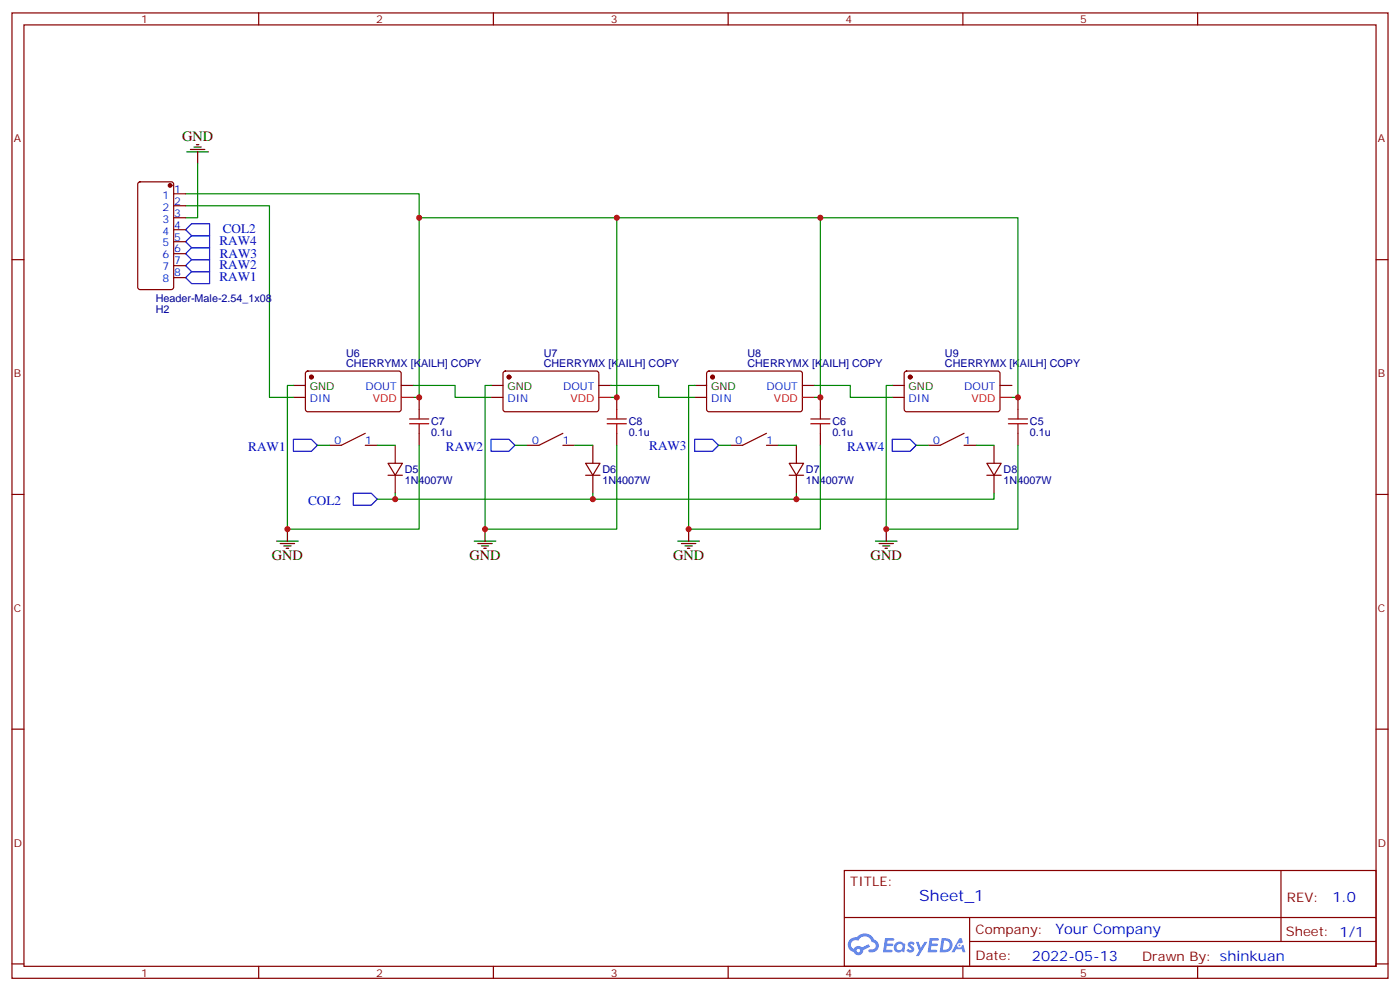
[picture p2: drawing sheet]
<svg xmlns="http://www.w3.org/2000/svg" width="412mm" height="292mm" viewBox="0 0 412 292" stroke-linecap="round" stroke-linejoin="round" font-family="sans-serif">
<g fill="none" stroke="#870000" stroke-width=".35">
<path d="M3.5 3.8h405.4v284.3h-405.4zM7.1 7.3h398.2v277.3h-398.2zM76.2 3.8v3.5M145.3 3.8v3.5M214.5 3.8v3.5M283.6 3.8v3.5M352.8 3.8v3.5M3.5 76.5h3.6M405.3 76.5h3.6M3.5 145.6h3.6M405.3 145.6h3.6M3.5 214.8h3.6"/>
<path d="M405.3 214.8h3.6M248.7 256.4h156.6v28.2h-156.6zM377.3 256.4v20.9M248.7 270.2h156.5M285.6 277.3h119.6M285.6 270.2v14.2M3.5 283.9h3.6M76.2 284.6v3.5M145.3 284.6v3.5M214.5 284.6v3.5M283.6 284.6v3.5M352.8 284.6v3.5"/>
<path d="M405.3 283.9h3.6"/>
</g>
<g fill="#5487ff">
<path d="M267.7 277.6a1.22 1.22 0 0 1 1.7 .2l-.4 .6a.47 .47 0 0 0-.3-.4 .47 .47 0 0 0-.5 .2l.1 .2a1.14 1.14 0 0 1 .8 1.8 1.14 1.14 0 0 1-1.9 0l-.2-.2 .5-.6 .7 .5a.29 .29 0 0 0 .3-.3 .29 .29 0 0 0-.2-.3 1.04 1.04 0 0 1-.6-1.7z"/>
<path d="M260.7 276.3h2.4l.3 .2-.2 .5-1.8 .1-.1 .8h1.5l.3 .4-.3 .4h-1.6l-.2 1.1h1.7l.2 .3-.2 .3-2.6 .1z"/>
<path d="M273.8 276.3h2.4l.3 .2-.1 .5-1.8 .1-.2 .8h1.6l.3 .4-.4 .4h-1.6l-.1 1.1h1.7l.2 .3-.2 .3-2.6 .1z"/>
<path d="M282.6 276.3h.7l.3 1.3-.6 .3a.69 .69 0 0 0-1 .3 .69 .69 0 0 0 .4 .9 .69 .69 0 0 0 .9-.6l.5-.2 .6 2.2h-.8l-.2-.9h-1.8l-.5 .9h-.8z"/>
<path d="M269.8 277.4h.8l.6 1.8 1.1-1.8h.9l-2.6 4.2h-.8l.9-1.5z"/>
<path d="M277.4 276.3l-.6 4.2h1.3a2.11 2.11 0 0 0 2.5-2.1 2.11 2.11 0 0 0-2.5-2.1zM278.1 277.1a1.39 1.39 0 0 1 1.7 1.4 1.39 1.39 0 0 1-1.8 1.3h-.3z"/>
<path d="M263.7 277.9a1.54 1.54 0 0 0-.1 2.2 1.54 1.54 0 0 0 2.2 .1l.6 .3 .3-2.3-.2-.3h-.4a1.49 1.49 0 0 0-2.4 0zM264 278.9a.94 .94 0 0 1 1.8 0 .94 .94 0 0 1-1.8 0z"/>
<path d="M250.4 276.7a2.18 2.18 0 0 0 1.1 3.7 1.44 1.44 0 0 0 1.6 .9 1.44 1.44 0 0 0 1.2-1.4l2-1.1-.5-.7-1.9 1a1.47 1.47 0 0 0-2.4 .4 1.39 1.39 0 0 1-.7-1.9 1.39 1.39 0 0 1 2-.5 2.12 2.12 0 0 1 2.2-1.3 2.12 2.12 0 0 1 1.9 1.7 1.14 1.14 0 0 1 1.1 1.4 1.14 1.14 0 0 1-1.7 .7 .43 .43 0 0 0-.5 .4 .43 .43 0 0 0 .4 .5 1.98 1.98 0 0 0 2.5-1.2 1.98 1.98 0 0 0-1.2-2.6 3.1 3.1 0 0 0-5.3-.6l-.9 .1zM252.3 280a.55 .55 0 0 1 1.1 0 .55 .55 0 0 1-1.1 0z"/>
<circle cx="282.6" cy="278.4" r=".26"/>
</g>
<g fill="none" stroke="#870000" stroke-width=".35">
<path d="M40.8 53.8l.5-.2h9.1l.7 .4 .1 30.6-.5 .6-9.4 .1-.7-.5v-30.5zM51.2 57.1h3.5M51.2 60.6h3.5M51.2 64.1h3.5M51.2 67.7h3.5M51.2 71.2h3.5M51.2 74.7h3.5M51.2 78.2h3.5M51.2 81.8h3.5M86.4 117.1h3.6M90.2 109.5l.5-.2h27l.5 .7-.1 10.9-.6 .4-27.1-.1-.4-.6v-10.6zM118.2 113.5h3.5"/>
<path d="M123.5 117.1v3.5M144.6 117.1h3.6M148.4 109.5l.5-.2h27.1l.4 .7-.1 10.9-.6 .4-27.1-.1-.4-.6v-10.6zM176.4 113.5h3.5M181.7 117.1v3.5M204.6 117.1h3.5M208.4 109.5l.4-.2h27.1l.5 .7-.1 10.9-.6 .4-27.1-.1-.5-.6v-10.6zM236.4 113.5h3.5M241.7 117.1v3.5M262.8 117.1h3.5M266.6 109.5l.5-.2h27l.5 .7-.1 10.9-.6 .4-27.1-.1-.5-.6v-10.6zM294.6 113.5h3.5"/>
<path d="M299.9 117.1v3.5M107.6 127.6l-7.1 3.6h-3.5M107.6 131.2h3.5M114.3 136.5h4.2l-2.1 3.5zM114.3 140h4.2M116.4 131.2v5.3M116.4 140v5.3M123.5 127.6v3.6M165.8 127.6l-7.1 3.6h-3.5M165.8 131.2h3.5M172.5 136.5h4.2l-2.1 3.5zM172.5 140h4.2"/>
<path d="M174.6 131.2v5.3M174.6 140v5.3M181.7 127.6v3.6M225.8 127.6l-7.1 3.6h-3.5M225.8 131.2h3.5M232.5 136.5h4.2l-2.1 3.5zM232.5 140h4.2M234.6 131.2v5.3M234.6 140v5.3M241.7 127.6v3.6M284 127.6l-7.1 3.6h-3.5M284 131.2h3.5"/>
<path d="M290.7 136.5h4.2l-2.1 3.5zM290.7 140h4.2M292.8 131.2v5.3M292.8 140v5.3M299.9 127.6v3.6"/>
</g>
<g fill="none" stroke="#a10000" stroke-width=".35">
<path d="M120.6 124.8h5.7M120.6 123.4h5.7M123.5 120.6v2.8M123.5 124.8v2.8M178.9 124.8h5.6M178.9 123.4h5.6M181.7 120.6v2.8M181.7 124.8v2.8M238.8 124.8h5.7M238.8 123.4h5.7M241.7 120.6v2.8M241.7 124.8v2.8"/>
<path d="M297 124.8h5.7M297 123.4h5.7M299.9 120.6v2.8M299.9 124.8v2.8"/>
</g>
<path d="M54.7 67.7l1.7-1.8h5.3v3.5h-5.3zM54.7 71.2l1.7-1.8h5.3v3.6h-5.3zM54.7 74.7l1.7-1.7h5.3v3.5h-5.3zM54.7 78.2l1.7-1.7h5.3v3.5h-5.3zM54.7 81.8l1.7-1.8h5.3v3.5h-5.3zM86.4 129.4h5.3l1.8 1.8-1.8 1.7h-5.3zM144.6 129.4h5.3l1.8 1.8-1.8 1.7h-5.3zM204.6 129.4h5.3l1.8 1.8-1.8 1.7h-5.3zM262.8 129.4h5.3l1.8 1.8-1.8 1.7h-5.3zM104.1 145.3h5.3l1.7 1.7-1.7 1.8h-5.3z" fill="none" stroke="#00f" stroke-width=".35"/>
<g fill="none" stroke="#008700" stroke-width=".35">
<path d="M54.7 57.1h68.8v7h58.2v53h-1.8M58.2 48.3v15.8h-3.5M54.7 60.6h24.7v56.5h7M123.5 64.1v53h-1.8M181.7 64.1h60v53h-1.8M241.7 64.1h58.2v53h-1.8M86.4 113.5h-1.7v42.4h38.8v-24.7M121.7 113.5h12.4v3.6h10.5M144.6 113.5h-1.7v42.4h38.8v-24.7M179.9 113.5h14.1v3.6h10.6M204.6 113.5h-1.8v42.4h38.9v-24.7M239.9 113.5h10.6v3.6h12.3"/>
<path d="M262.8 113.5h-1.7v42.4h38.8v-24.7M93.5 131.2h3.5M111.1 131.2h5.3M151.7 131.2h3.5M169.3 131.2h5.3M211.7 131.2h3.5M229.3 131.2h5.3M269.9 131.2h3.5M287.5 131.2h5.3M116.4 145.3v1.7h-5.3M174.6 145.3v1.7h-58.2M234.6 145.3v1.7h-60"/>
<path d="M292.8 145.3v1.7h-58.2"/>
</g>
<g fill="none" stroke="#000" stroke-width=".35">
<path d="M55 44.7h6.4M56.1 44h4.2M57.1 43.3h2.2M57.9 42.6h.7M58.2 44.7v3.6M86.4 113.5h3.6M144.6 113.5h3.6M204.6 113.5h3.5M262.8 113.5h3.5M81.5 159.4h6.3M84.7 155.9v3.5M139.7 159.4h6.3"/>
<path d="M142.9 155.9v3.5M199.7 159.4h6.3M202.8 155.9v3.5M257.9 159.4h6.3M261.1 155.9v3.5M82.5 160.1h4.3M83.6 160.8h2.1M84.3 161.5h.7M140.8 160.1h4.2M141.8 160.8h2.1M142.5 161.5h.7M200.7 160.1h4.3"/>
<path d="M201.8 160.8h2.1M202.5 161.5h.7M258.9 160.1h4.3M260 160.8h2.1M260.7 161.5h.7"/>
</g>
<g fill="#870000" stroke="#870000" stroke-width=".35">
<circle cx="91.7" cy="111.1" r=".53"/>
<circle cx="149.9" cy="111.1" r=".53"/>
<circle cx="209.9" cy="111.1" r=".53"/>
<circle cx="268.1" cy="111.1" r=".53"/>
<circle cx="50.1" cy="54.6" r=".53"/>
</g>
<path d="M118.2 117.1h3.5M176.4 117.1h3.5M236.4 117.1h3.5M294.6 117.1h3.5" fill="none" stroke="#f00" stroke-width=".35"/>
<g fill="#c00">
<circle cx="299.9" cy="117.1" r=".88"/>
<circle cx="241.7" cy="117.1" r=".88"/>
<circle cx="123.5" cy="117.1" r=".88"/>
<circle cx="181.7" cy="117.1" r=".88"/>
<circle cx="123.5" cy="64.1" r=".88"/>
<circle cx="241.7" cy="64.1" r=".88"/>
<circle cx="181.7" cy="64.1" r=".88"/>
<circle cx="116.4" cy="147" r=".88"/>
<circle cx="174.6" cy="147" r=".88"/>
<circle cx="234.6" cy="147" r=".88"/>
<circle cx="84.7" cy="155.9" r=".88"/>
<circle cx="261.1" cy="155.9" r=".88"/>
<circle cx="202.8" cy="155.9" r=".88"/>
<circle cx="142.9" cy="155.9" r=".88"/>
</g>
<text font-size="4.6" fill="#00f" x="270.8" y="265.4">Sheet_1</text>
<g font-size="4.2">
<text x="53.6" y="41.5">GND</text>
<text x="80.1" y="165">GND</text>
<text x="138.3" y="165">GND</text>
<text x="198.3" y="165">GND</text>
<text x="256.5" y="165">GND</text>
</g>
<g font-size="4.2" fill="#00f">
<text x="392.5" y="265.7">1.0</text>
<text x="310.9" y="275.2">Your Company</text>
<text x="304" y="283">2022-05-13</text>
</g>
<g font-size="3.9" fill="#00f">
<text x="65.6" y="68.5">COL2</text>
<text x="64.7" y="72">RAW4</text>
<text x="64.7" y="76">RAW3</text>
<text x="64.7" y="82.6">RAW1</text>
<text x="64.7" y="79.1">RAW2</text>
<text x="73.1" y="132.9">RAW1</text>
<text x="131.4" y="132.9">RAW2</text>
<text x="191.2" y="132.5">RAW3</text>
<text x="249.5" y="132.9">RAW4</text>
<text x="90.8" y="148.8">COL2</text>
</g>
<g font-size="3.9" fill="#800">
<text x="250.5" y="261">TITLE:</text>
<text x="379.1" y="265.7">REV:</text>
<text x="287.4" y="275.2">Company:</text>
<text x="378.7" y="275.8">Sheet: 1/1</text>
<text x="287.4" y="282.9">Date:</text>
<text x="336.4" y="282.9">Drawn By: shinkuan</text>
</g>
<g font-size="3.2" fill="#800">
<text x="41.6" y="6.8">1</text>
<text x="110.8" y="6.8">2</text>
<text x="179.9" y="6.8">3</text>
<text x="249.1" y="6.8">4</text>
<text x="318.2" y="6.8">5</text>
<text x="4.1" y="41.9">A</text>
<text x="405.9" y="41.9">A</text>
<text x="4.1" y="111.1">B</text>
<text x="405.9" y="111.1">B</text>
<text x="4.1" y="180.2">C</text>
<text x="405.9" y="180.2">C</text>
<text x="4.1" y="249.3">D</text>
<text x="405.9" y="249.3">D</text>
<text x="41.6" y="287.6">1</text>
<text x="110.8" y="287.6">2</text>
<text x="179.9" y="287.6">3</text>
<text x="249.1" y="287.6">4</text>
<text x="318.2" y="287.6">5</text>
</g>
<g font-size="3.2" fill="#00f">
<text x="47.8" y="58.5">1</text>
<text x="51.3" y="56.7">1</text>
<text x="47.8" y="62">2</text>
<text x="47.8" y="65.5">3</text>
<text x="51.3" y="60.3">2</text>
<text x="51.3" y="63.8">3</text>
<text x="47.8" y="69.1">4</text>
<text x="51.3" y="67.3">4</text>
<text x="51.3" y="70.8">5</text>
<text x="47.8" y="72.6">5</text>
<text x="47.8" y="76.1">6</text>
<text x="51.3" y="74.4">6</text>
<text x="51.3" y="77.9">7</text>
<text x="47.8" y="79.7">7</text>
<text x="47.8" y="83.2">8</text>
<text x="51.3" y="81.4">8</text>
<text x="91.3" y="118.5">DIN</text>
<text x="107.7" y="114.9">DOUT</text>
<text x="149.5" y="118.5">DIN</text>
<text x="165.9" y="114.9">DOUT</text>
<text x="209.4" y="118.5">DIN</text>
<text x="225.8" y="114.9">DOUT</text>
<text x="267.7" y="118.5">DIN</text>
<text x="284" y="114.9">DOUT</text>
<text x="98.5" y="130.8">0</text>
<text x="107.6" y="130.8">1</text>
<text x="156.7" y="130.8">0</text>
<text x="165.8" y="130.8">1</text>
<text x="216.7" y="130.8">0</text>
<text x="225.8" y="130.8">1</text>
<text x="274.9" y="130.8">0</text>
<text x="284" y="130.8">1</text>
</g>
<g font-size="3.2" fill="#000080">
<text x="45.9" y="88.8">Header-Male-2.54_1x08</text>
<text x="45.9" y="92.1">H2</text>
<text x="102" y="105.1">U6</text>
<text x="160.2" y="105.1">U7</text>
<text x="220.1" y="105.1">U8</text>
<text x="278.4" y="105.1">U9</text>
<text x="102" y="108.2">CHERRYMX [KAILH] COPY</text>
<text x="160.2" y="108.2">CHERRYMX [KAILH] COPY</text>
<text x="220.1" y="108.2">CHERRYMX [KAILH] COPY</text>
<text x="278.4" y="108.2">CHERRYMX [KAILH] COPY</text>
<text x="127" y="125.2">C7</text>
<text x="185.2" y="125.2">C8</text>
<text x="245.2" y="125.2">C6</text>
<text x="303.4" y="125.2">C5</text>
<text x="127" y="128.4">0.1u</text>
<text x="185.2" y="128.4">0.1u</text>
<text x="245.2" y="128.4">0.1u</text>
<text x="303.4" y="128.4">0.1u</text>
<text x="119.2" y="142.5">1N4007W</text>
<text x="119.2" y="139.4">D5</text>
<text x="177.4" y="142.5">1N4007W</text>
<text x="177.4" y="139.4">D6</text>
<text x="237.4" y="142.5">1N4007W</text>
<text x="237.4" y="139.4">D7</text>
<text x="295.6" y="142.5">1N4007W</text>
<text x="295.6" y="139.4">D8</text>
</g>
<g font-size="3.2">
<text x="91.3" y="114.9">GND</text>
<text x="149.5" y="114.9">GND</text>
<text x="209.4" y="114.9">GND</text>
<text x="267.7" y="114.9">GND</text>
</g>
<g font-size="3.2" fill="#f00">
<text x="109.8" y="118.5">VDD</text>
<text x="168" y="118.5">VDD</text>
<text x="228" y="118.5">VDD</text>
<text x="286.2" y="118.5">VDD</text>
</g>
</svg>
